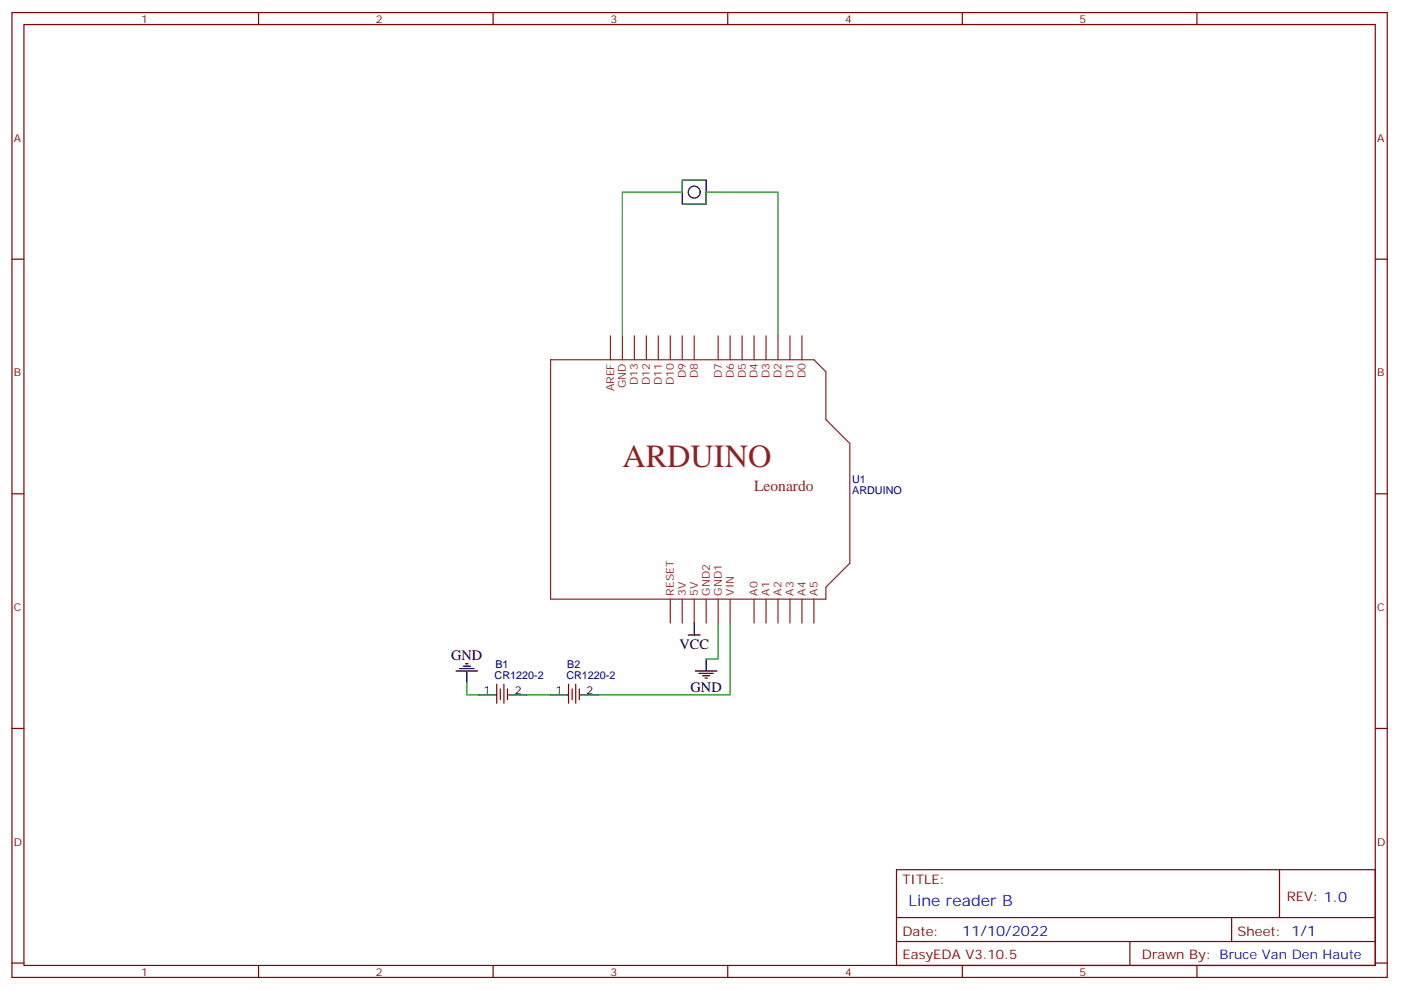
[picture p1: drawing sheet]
<svg xmlns="http://www.w3.org/2000/svg" width="413mm" height="292mm" viewBox="0 0 413 292" stroke-linecap="round" stroke-linejoin="round" font-family="sans-serif">
<g fill="none" stroke="#870000" stroke-width=".35">
<path d="M3.5 3.7h405.4v284.3h-405.4zM7.1 7.2h398.2v277.3h-398.2zM76.2 3.7v3.5M145.3 3.7v3.5M214.5 3.7v3.5M283.6 3.7v3.5M352.8 3.7v3.5M3.5 76.4h3.6M405.3 76.4h3.6M3.5 145.5h3.6M405.3 145.5h3.6M3.5 214.7h3.6"/>
<path d="M146.4 201.6v5.7M147.5 203v3.2M148.5 201.6v5.7M149.6 203v3.2M167.6 201.6v5.7M168.6 203v3.2M169.7 201.6v5.7M170.7 203v3.2M405.3 214.7h3.6M264.2 256.3h141.1v28.2h-141.1zM377.1 256.3v14.1M264.2 270.4h141.1"/>
<path d="M264.2 277.5h141.1M333 277.5v7M363 270.4v7.1M3.5 283.8h3.6M76.2 284.5v3.5M145.3 284.5v3.5M214.5 284.5v3.5M283.6 284.5v3.5M352.8 284.5v3.5M405.3 283.8h3.6"/>
</g>
<g fill="none" stroke="#8c2424" stroke-width=".35">
<path d="M179.9 99v7M183.4 99v7M187 99v7M190.5 99v7M194 99v7M197.6 99v7M201.1 99v7M204.6 99v7M211.7 99v7M215.2 99v7M218.7 99v7M222.2 99v7"/>
<path d="M225.8 99v7M229.3 99v7M232.8 99v7M236.4 99v7M162.3 106h77.6l3.5 3.5v14.1l7.1 7.1v35.3l-7.1 7v3.6h-81.1zM197.6 176.6v7M201.1 176.6v7M204.6 176.6v7M208.1 176.6v7M211.7 176.6v7M215.2 176.6v7M222.2 176.6v7"/>
<path d="M225.8 176.6v7M229.3 176.6v7M232.8 176.6v7M236.4 176.6v7M239.9 176.6v7"/>
</g>
<g fill="none" stroke="#000" stroke-width=".35">
<path d="M201.1 53.1h7v7h-7zM134.4 197.7h6.4M135.5 197h4.2M136.5 196.3h2.1M137.2 195.6h.7M137.6 197.7v3.6M202.8 187.1h3.6M204.6 183.6v3.5M205 197.7h6.3M206 198.4h4.3M207.1 199.1h2.1M207.8 199.8h.7"/>
<path d="M208.1 194.2v3.5M141.1 204.8h5.3M149.9 204.8h5.3M162.3 204.8h5.3M171.1 204.8h5.3"/>
<circle cx="204.6" cy="56.6" r="1.76"/>
</g>
<path d="M201.1 53.1v3.5h-17.7v42.4M208.1 60.1v-3.5h21.2v42.4M211.7 183.6v10.6h-3.6M215.2 183.6v21.2h-38.8M137.6 201.3v3.5h3.5M155.2 204.8h7.1" fill="none" stroke="#008700" stroke-width=".35"/>
<text font-size="9.5" fill="#8d2323" x="183.4" y="137.8">ARDUINO</text>
<text font-size="4.6" fill="#8d2323" x="222.2" y="144.8">Leonardo</text>
<text font-size="4.6" fill="#00f" x="267.8" y="266.9">Line reader B</text>
<g font-size="4.2">
<text x="200.3" y="191.1">VCC</text>
<text x="133" y="194.6">GND</text>
<text x="203.6" y="203.8">GND</text>
</g>
<text font-size="4.2" fill="#00f" x="283.6" y="275.7">11/10/2022</text>
<g font-size="3.9" fill="#800">
<text x="266" y="260.5">TITLE:</text>
<text x="379.2" y="265.5">REV: 1.0</text>
<text x="266" y="275.7">Date:</text>
<text x="364.8" y="275.7">Sheet: 1/1</text>
<text x="266" y="282.8">EasyEDA V3.10.5</text>
<text x="336.5" y="282.8">Drawn By: Bruce Van Den Haute</text>
</g>
<g font-size="3.2" fill="#800">
<text x="41.6" y="6.7">1</text>
<text x="110.8" y="6.7">2</text>
<text x="179.9" y="6.7">3</text>
<text x="249.1" y="6.7">4</text>
<text x="318.2" y="6.7">5</text>
<text x="4.1" y="41.8">A</text>
<text x="405.9" y="41.8">A</text>
<text x="4.1" y="110.9">B</text>
<text x="405.9" y="110.9">B</text>
<text x="4.1" y="180.1">C</text>
<text x="405.9" y="180.1">C</text>
<text x="4.1" y="249.2">D</text>
<text x="405.9" y="249.2">D</text>
<text x="41.6" y="287.5">1</text>
<text x="110.8" y="287.5">2</text>
<text x="179.9" y="287.5">3</text>
<text x="249.1" y="287.5">4</text>
<text x="318.2" y="287.5">5</text>
</g>
<g font-size="3.2" fill="#8d2323">
<text x="188" y="113.5" transform="rotate(-90 188 113.5)">D13</text>
<text x="191.6" y="113.5" transform="rotate(-90 191.6 113.5)">D12</text>
<text x="195.1" y="113.5" transform="rotate(-90 195.1 113.5)">D11</text>
<text x="198.6" y="113.5" transform="rotate(-90 198.6 113.5)">D10</text>
<text x="202.1" y="111.5" transform="rotate(-90 202.1 111.5)">D9</text>
<text x="205.7" y="111.5" transform="rotate(-90 205.7 111.5)">D8</text>
<text x="212.7" y="111.5" transform="rotate(-90 212.7 111.5)">D7</text>
<text x="216.3" y="111.5" transform="rotate(-90 216.3 111.5)">D6</text>
<text x="219.8" y="111.5" transform="rotate(-90 219.8 111.5)">D5</text>
<text x="223.3" y="111.5" transform="rotate(-90 223.3 111.5)">D4</text>
<text x="226.8" y="111.5" transform="rotate(-90 226.8 111.5)">D3</text>
<text x="230.4" y="111.5" transform="rotate(-90 230.4 111.5)">D2</text>
<text x="233.9" y="111.5" transform="rotate(-90 233.9 111.5)">D1</text>
<text x="237.4" y="111.5" transform="rotate(-90 237.4 111.5)">D0</text>
<text x="181" y="115.3" transform="rotate(-90 181 115.3)">AREF</text>
<text x="184.5" y="114.3" transform="rotate(-90 184.5 114.3)">GND</text>
<text x="198.6" y="175.5" transform="rotate(-90 198.6 175.5)">RESET</text>
<text x="202.1" y="175.5" transform="rotate(-90 202.1 175.5)">3V</text>
<text x="205.7" y="175.5" transform="rotate(-90 205.7 175.5)">5V</text>
<text x="209.2" y="175.5" transform="rotate(-90 209.2 175.5)">GND2</text>
<text x="212.7" y="175.5" transform="rotate(-90 212.7 175.5)">GND1</text>
<text x="216.3" y="175.5" transform="rotate(-90 216.3 175.5)">VIN</text>
<text x="223.3" y="175.5" transform="rotate(-90 223.3 175.5)">A0</text>
<text x="226.8" y="175.5" transform="rotate(-90 226.8 175.5)">A1</text>
<text x="230.4" y="175.5" transform="rotate(-90 230.4 175.5)">A2</text>
<text x="233.9" y="175.5" transform="rotate(-90 233.9 175.5)">A3</text>
<text x="237.4" y="175.5" transform="rotate(-90 237.4 175.5)">A4</text>
<text x="240.9" y="175.5" transform="rotate(-90 240.9 175.5)">A5</text>
</g>
<g font-size="3.2" fill="#000080">
<text x="251.2" y="142.4">U1</text>
<text x="251.2" y="145.7">ARDUINO</text>
<text x="146" y="196.9">B1</text>
<text x="167.2" y="196.9">B2</text>
<text x="145.8" y="200.1">CR1220-2</text>
<text x="166.9" y="200.1">CR1220-2</text>
</g>
<g font-size="3.2">
<text x="142.6" y="204.4">1</text>
<text x="151.7" y="204.4">2</text>
<text x="163.8" y="204.4">1</text>
<text x="172.9" y="204.4">2</text>
</g>
</svg>
